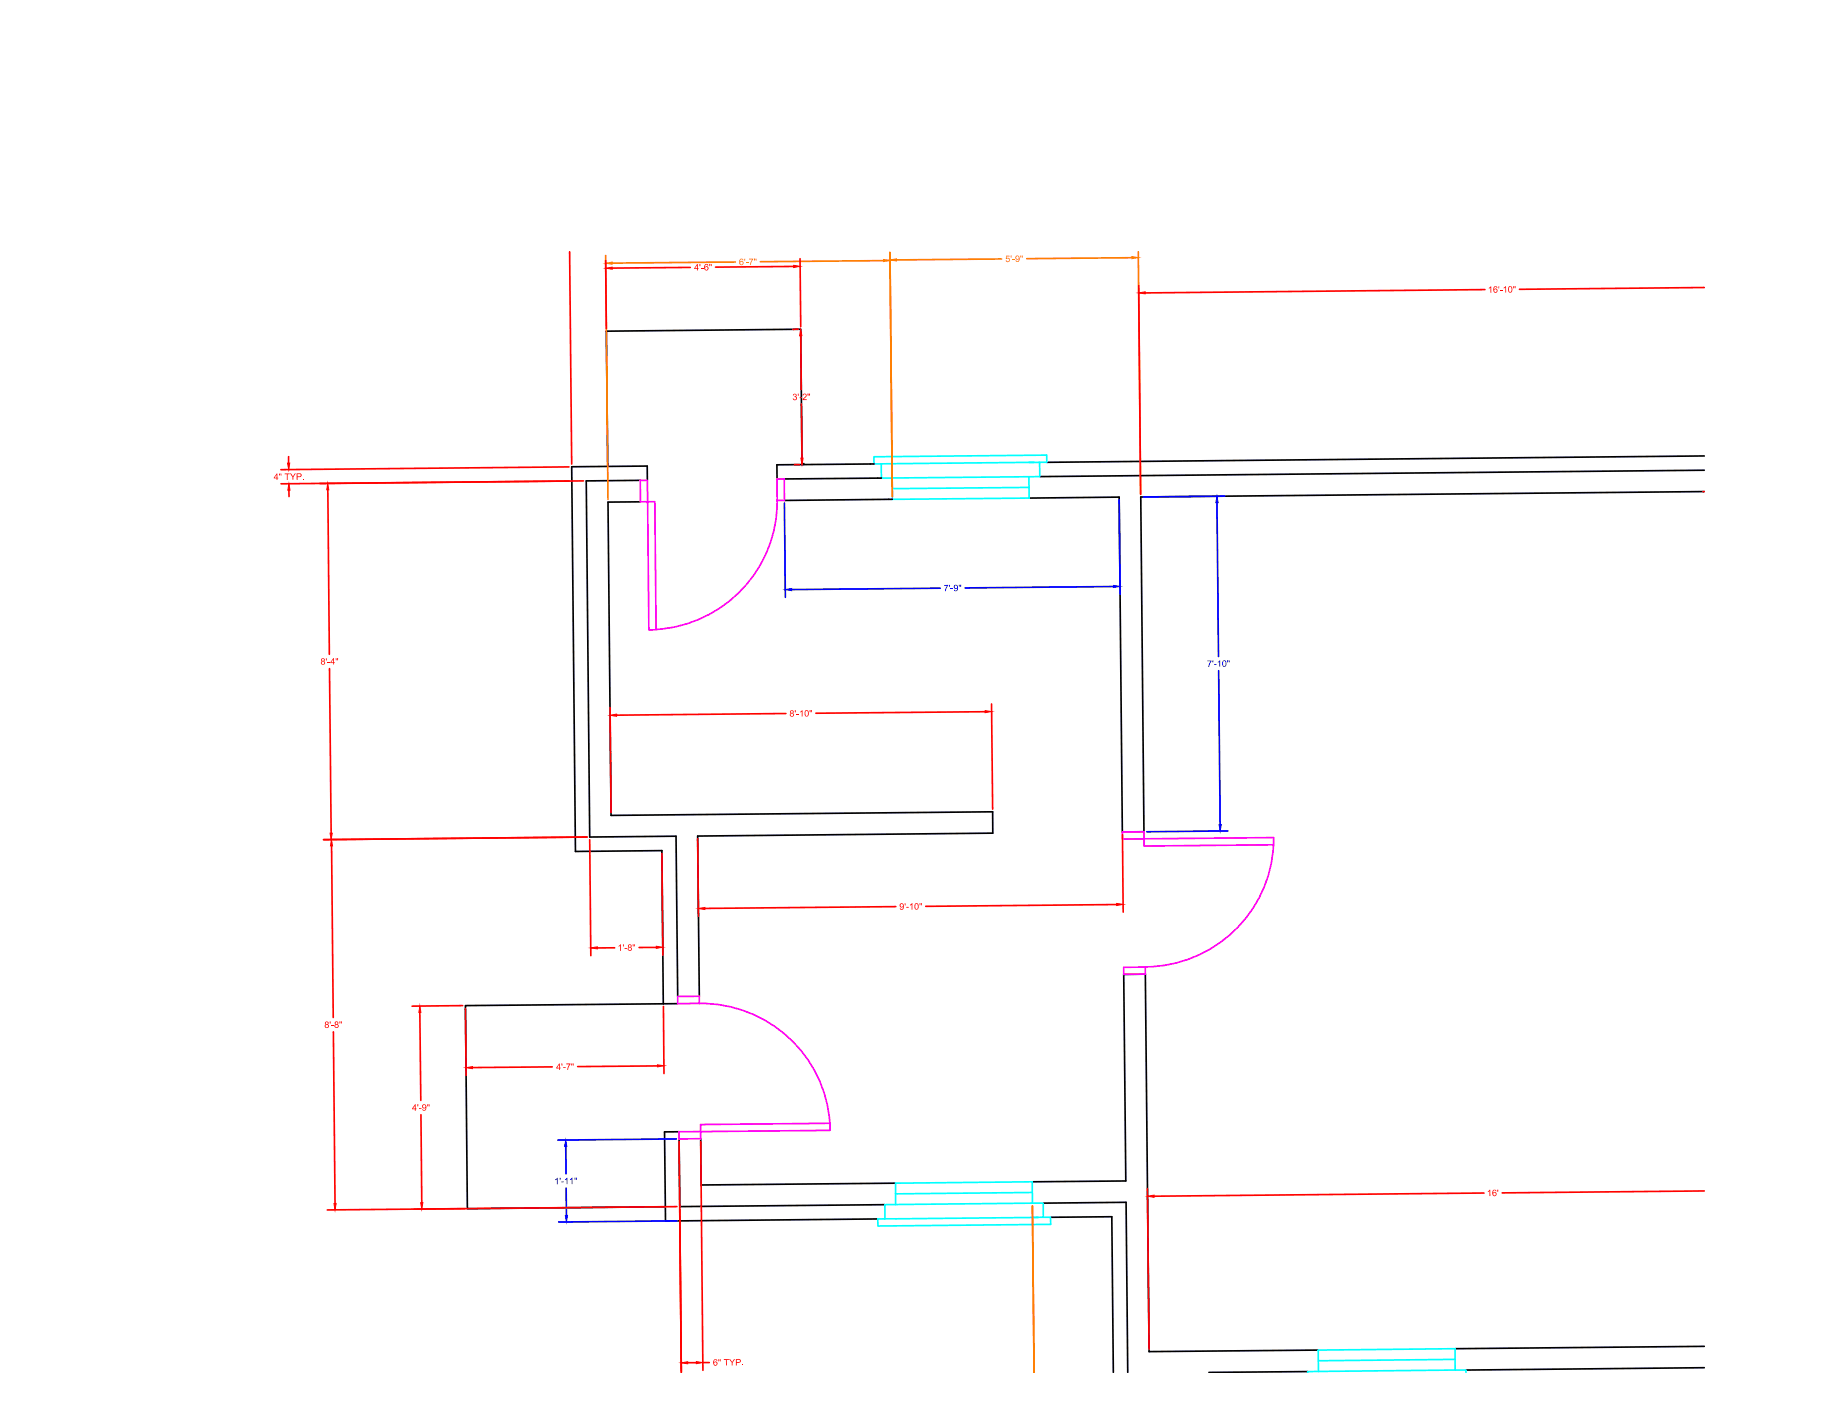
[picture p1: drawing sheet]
<svg xmlns="http://www.w3.org/2000/svg" width="279mm" height="216mm" viewBox="0 0 279 216" stroke-linecap="round" stroke-linejoin="round" font-family="sans-serif">
<!-- layer: Walls -->
<g fill="none" stroke="#000" stroke-width=".25">
<path d="M97.8 73.3l-8.2 .1 .5 54.4 13.2-.1 .2 24.4M97.8 76.6l-4.9 .1 .4 47.8 58.3-.5 .1 3.2-45.1 .5 .2 24.4M98.9 73.3v-2.1l-11.6 .1 .6 58.7 13.2-.1 .2 23.4 2.2-.1M122.8 70.9h.1M133 70.8l-14.3 .2v2.2M134.1 73l-14.3 .1M135.8 76.2l-16 .2M260.3 71.8l-101.5 1M260.3 75.1l-86 .8 .5 51.1h-3.3l-.5-51.1-13.8 .2M260.3 69.6l-100.4 1M103.7 172.8h-2.2l.2 13.6 32.4-.3M103.7 173.9l.1 10.3 31.4-.3"/>
<path d="M107 173.9l.1 7 29.7-.2M157.7 180.4l14.3-.1-.3-31.5 3.3-.1 .5 57.7 25.9-.3M159.4 183.7l12.6-.1 .3 25.9M160.5 185.9l9.3-.1 .3 23.7M199.7 209.4l-15 .1M260.3 208.8l-36.4 .4M260.3 205.6l-38 .3"/>
</g>
<!-- layer: Porch and Entrance -->
<path d="M122.5 70.9l-.2-20.6-29.7 .3 .2 20.6M133 70.8h.5M134.1 73h.5M135.8 76.2h.5M101.3 153.3l-30.2 .2 .3 31.1 30.2-.3" fill="none" stroke="#000" stroke-width=".25"/>
<!-- layer: Windows -->
<g fill="none" stroke="#0ff" stroke-width=".25">
<path d="M134.6 70.8v2.2h1.7M157.2 70.6h1.6v2.2h-1.6M157.2 72.8v3.3l-20.9 .1v-3.2M157.2 72.8l-20.9 .2M157.2 74.4l-20.9 .2M158 70.6l-23.4 .2M158.8 70.6h1.1v-1.1l-26.4 .2v1.1h1.1M136.8 183.9h-1.6v2.2M157.7 182.1l-20.9 .2M157.7 183.7h1.7v2.2h-1.7M157.7 183.7v-3.3l-20.9 .3v3.2M157.7 183.7l-20.9 .2"/>
<path d="M158.6 185.9l-23.4 .2M159.4 185.9h1.1v1l-26.4 .3v-1.1h1.1M201.4 206.1l20.9-.2v3.3l-20.9 .2zM201.4 209.4h-1.7v.1M222.3 209.2h1.6v.3M222.3 207.6l-20.9 .2"/>
</g>
<!-- layer: Doors -->
<path d="M97.8 73.3h1.1v3.3h1.1l.2 19.6h-1.1l-.2-19.6h-1.1zM118.7 73.2l1.1-.1v3.3h-1.1zM118.7 76.4a19.7 19.7 0 0 1-18.5 19.7M171.5 127h3.3v1.1l19.8-.2v1.1l-19.8 .2v-1.1h-3.3zM194.5 129a19.7 19.7 0 0 1-19.5 18.6M103.5 152.1h3.3v1.1h-3.3zM106.8 153.2a19.7 19.7 0 0 1 20 18.3M171.7 147.7h3.3v1l-3.3 .1zM103.7 172.8h3.3v-1.1l19.8-.2v1.1l-19.8 .2v1.1h-3.3z" fill="none" stroke="#f0f" stroke-width=".25"/>
<!-- layer: DIm to Windows -->
<path d="M92.5 39l.4 37.3M135 39.8l-18.8 .2M136 38.5l.3 37.3M153 39.5l-16.1 .2M172.9 39.3l-16.1 .2M173.9 38.4l.3 37.1M112.3 40l-18.8 .2M103.8 184.6l.3 24.9M157.7 184.1l.3 25.4" fill="none" stroke="#ff7f00" stroke-width=".25"/>
<g fill="#ff7f00" stroke="#ff7f00" stroke-width=".15">
<path d="M92.5 40.2l1-.2v.3z"/>
<path d="M135 39.6l1 .2-1 .1z"/>
<path d="M136 39.7l.9-.2v.4z"/>
<path d="M172.9 39.2l1 .1-1 .2z"/>
</g>
<!-- layer: Dim to Door -->
<path d="M119.8 76.8l.2 14.4M171 76.3l.1 14.4M185.9 76.8l.2 23.4M187.1 75.8l-12.4 .1M143.6 89.8l-22.7 .2M170.1 89.6l-22.7 .2M186.2 102.4l.2 23.5M187.6 126.9l-12.4 .1M86.4 175l.1 4.2M103.3 173.9l-18.1 .2M86.5 181.4v4.2M103.4 186.4l-18.1 .2" fill="none" stroke="#00f" stroke-width=".25"/>
<g fill="#00f" stroke="#00f" stroke-width=".15">
<path d="M170.1 89.4l1 .1-1 .2z"/>
<path d="M120 90l.9-.1v.3z"/>
<path d="M185.9 75.8l.2 1h-.4z"/>
<path d="M186.2 125.9h.4l-.2 1z"/>
<path d="M86.4 174.1l.2 .9h-.3z"/>
<path d="M86.4 185.6h.3l-.2 1z"/>
</g>
<!-- layer: Dimensions -->
<g fill="none" stroke="#f00" stroke-width=".25">
<path d="M87 38.4l.3 32.5M92.5 39.8l.1 10.3M122.2 39.5l.1 10.4M105.5 40.8l-12 .1M121.2 40.7l-11.9 .1M121.9 50.3h-.8M122.3 51.3l.1 8.2M173.9 43.6l.3 31.9M226.8 44.2l-51.9 .5M260.3 43.9l-28.2 .3M44.1 69.7v1M44.1 74.8l.1 1"/>
<path d="M50.1 74.8l.2 25.1M86.9 71.3l-44 .4M89.1 73.4l-46.2 .5M121.3 71h.8M122.4 61.7l.1 8.3M260.2 75.1h.1M50.3 102.1l.3 25.1M93.2 108l.1 16.1M120.1 108.9l-25.9 .3M150.5 108.7l-25.9 .2M151.5 107.5l.1 16M50.7 129.2l.2 26.2"/>
<path d="M89.7 127.8l-40.3 .4M90.1 128.2l.2 17.7M101.1 130.3l.2 15.5M106.6 128.1l.1 11.8M136.8 138.4l-29.1 .3M170.6 138.1l-29.2 .3M171.5 127.4l.1 11.9M50.9 157.5l.3 26.2M64.1 154.6l.2 13.4M70.7 153.5l-7.8 .1M71.1 154l.1 10.2M93.9 144.7h-2.7"/>
<path d="M100.3 144.7h-2.7M101.3 153.7l.1 10.2M64.3 170.2l.1 13.4M84.4 162.9l-12.2 .1M100.4 162.8l-12.2 .1M103.7 174.3l.4 35.2M107 174.3l.4 34.9M103.4 184.2l-53.4 .5M175.3 181.5l.2 24.5M226.7 182.2l-50.4 .4M260.3 181.8l-30.8 .3M105.1 208.1h1.3"/>
<path d="M107.4 208h1"/>
</g>
<g fill="#f00" stroke="#f00" stroke-width=".15">
<path d="M92.5 41l1-.2v.3z"/>
<path d="M121.2 40.5l1 .2-1 .2z"/>
<path d="M122.3 50.3l.2 .9-.3 .1z"/>
<path d="M122.3 70h.4l-.2 .9z"/>
<path d="M173.9 44.7l1-.1v.3z"/>
<path d="M175.3 182.6l1-.1v.3z"/>
<path d="M106.7 138.7l1-.1v.3z"/>
<path d="M170.6 137.9l1 .2-1 .2z"/>
<path d="M93.2 109.2l1-.2v.4z"/>
<path d="M150.5 108.5l1 .1-1 .2z"/>
<path d="M50.1 73.8l.1 1h-.3z"/>
<path d="M50.4 127.2h.4l-.2 1z"/>
<path d="M50.6 128.2l.2 1h-.3z"/>
<path d="M51 183.8l.4-.1-.2 1z"/>
<path d="M90.3 144.7l.9-.1v.3z"/>
<path d="M100.3 144.5l.9 .1-.9 .2z"/>
<path d="M64.1 153.6l.2 1h-.3z"/>
<path d="M64.3 183.6h.3l-.2 1z"/>
<path d="M71.2 163l1-.1v.3z"/>
<path d="M100.4 162.6l1 .1-1 .2z"/>
<path d="M104.1 208.1l1-.2v.3z"/>
<path d="M106.4 207.9l1 .1-1 .2z"/>
<path d="M43.9 70.7h.4l-.2 1z"/>
<path d="M44.1 73.9l.2 .9h-.3z"/>
</g>
<g font-size="1.5" fill="#f00">
<text x="106" y="41.3">4'-6&quot;</text>
<text x="227.3" y="44.7" transform="rotate(-1 227.3 44.7)">16'-10&quot;</text>
<text x="121.1" y="61.1">3'-2&quot;</text>
<text x="41.8" y="73.3" transform="rotate(-1 41.8 73.3)">4&quot; TYP.</text>
<text x="49" y="101.5" transform="rotate(-1 49 101.5)">8'-4&quot;</text>
<text x="120.6" y="109.4" transform="rotate(-1 120.6 109.4)">8'-10&quot;</text>
<text x="137.4" y="138.9">9'-10&quot;</text>
<text x="94.3" y="145.2">1'-8&quot;</text>
<text x="49.6" y="157">8'-8&quot;</text>
<text x="85" y="163.4">4'-7&quot;</text>
<text x="62.9" y="169.6" transform="rotate(-1 62.9 169.6)">4'-9&quot;</text>
<text x="227.1" y="182.6" transform="rotate(-1 227.1 182.6)">16'</text>
<text x="108.9" y="208.5" transform="rotate(-1 108.9 208.5)">6&quot; TYP.</text>
</g>
<g font-size="1.5" fill="#ff7f00">
<text x="112.9" y="40.5">6'-7&quot;</text>
<text x="153.6" y="40">5'-9&quot;</text>
</g>
<g font-size="1.5" fill="#00f">
<text x="144.1" y="90.3">7'-9&quot;</text>
<text x="184.4" y="101.8">7'-10&quot;</text>
<text x="84.7" y="180.8" transform="rotate(-1 84.7 180.8)">1'-11&quot;</text>
</g>
</svg>
